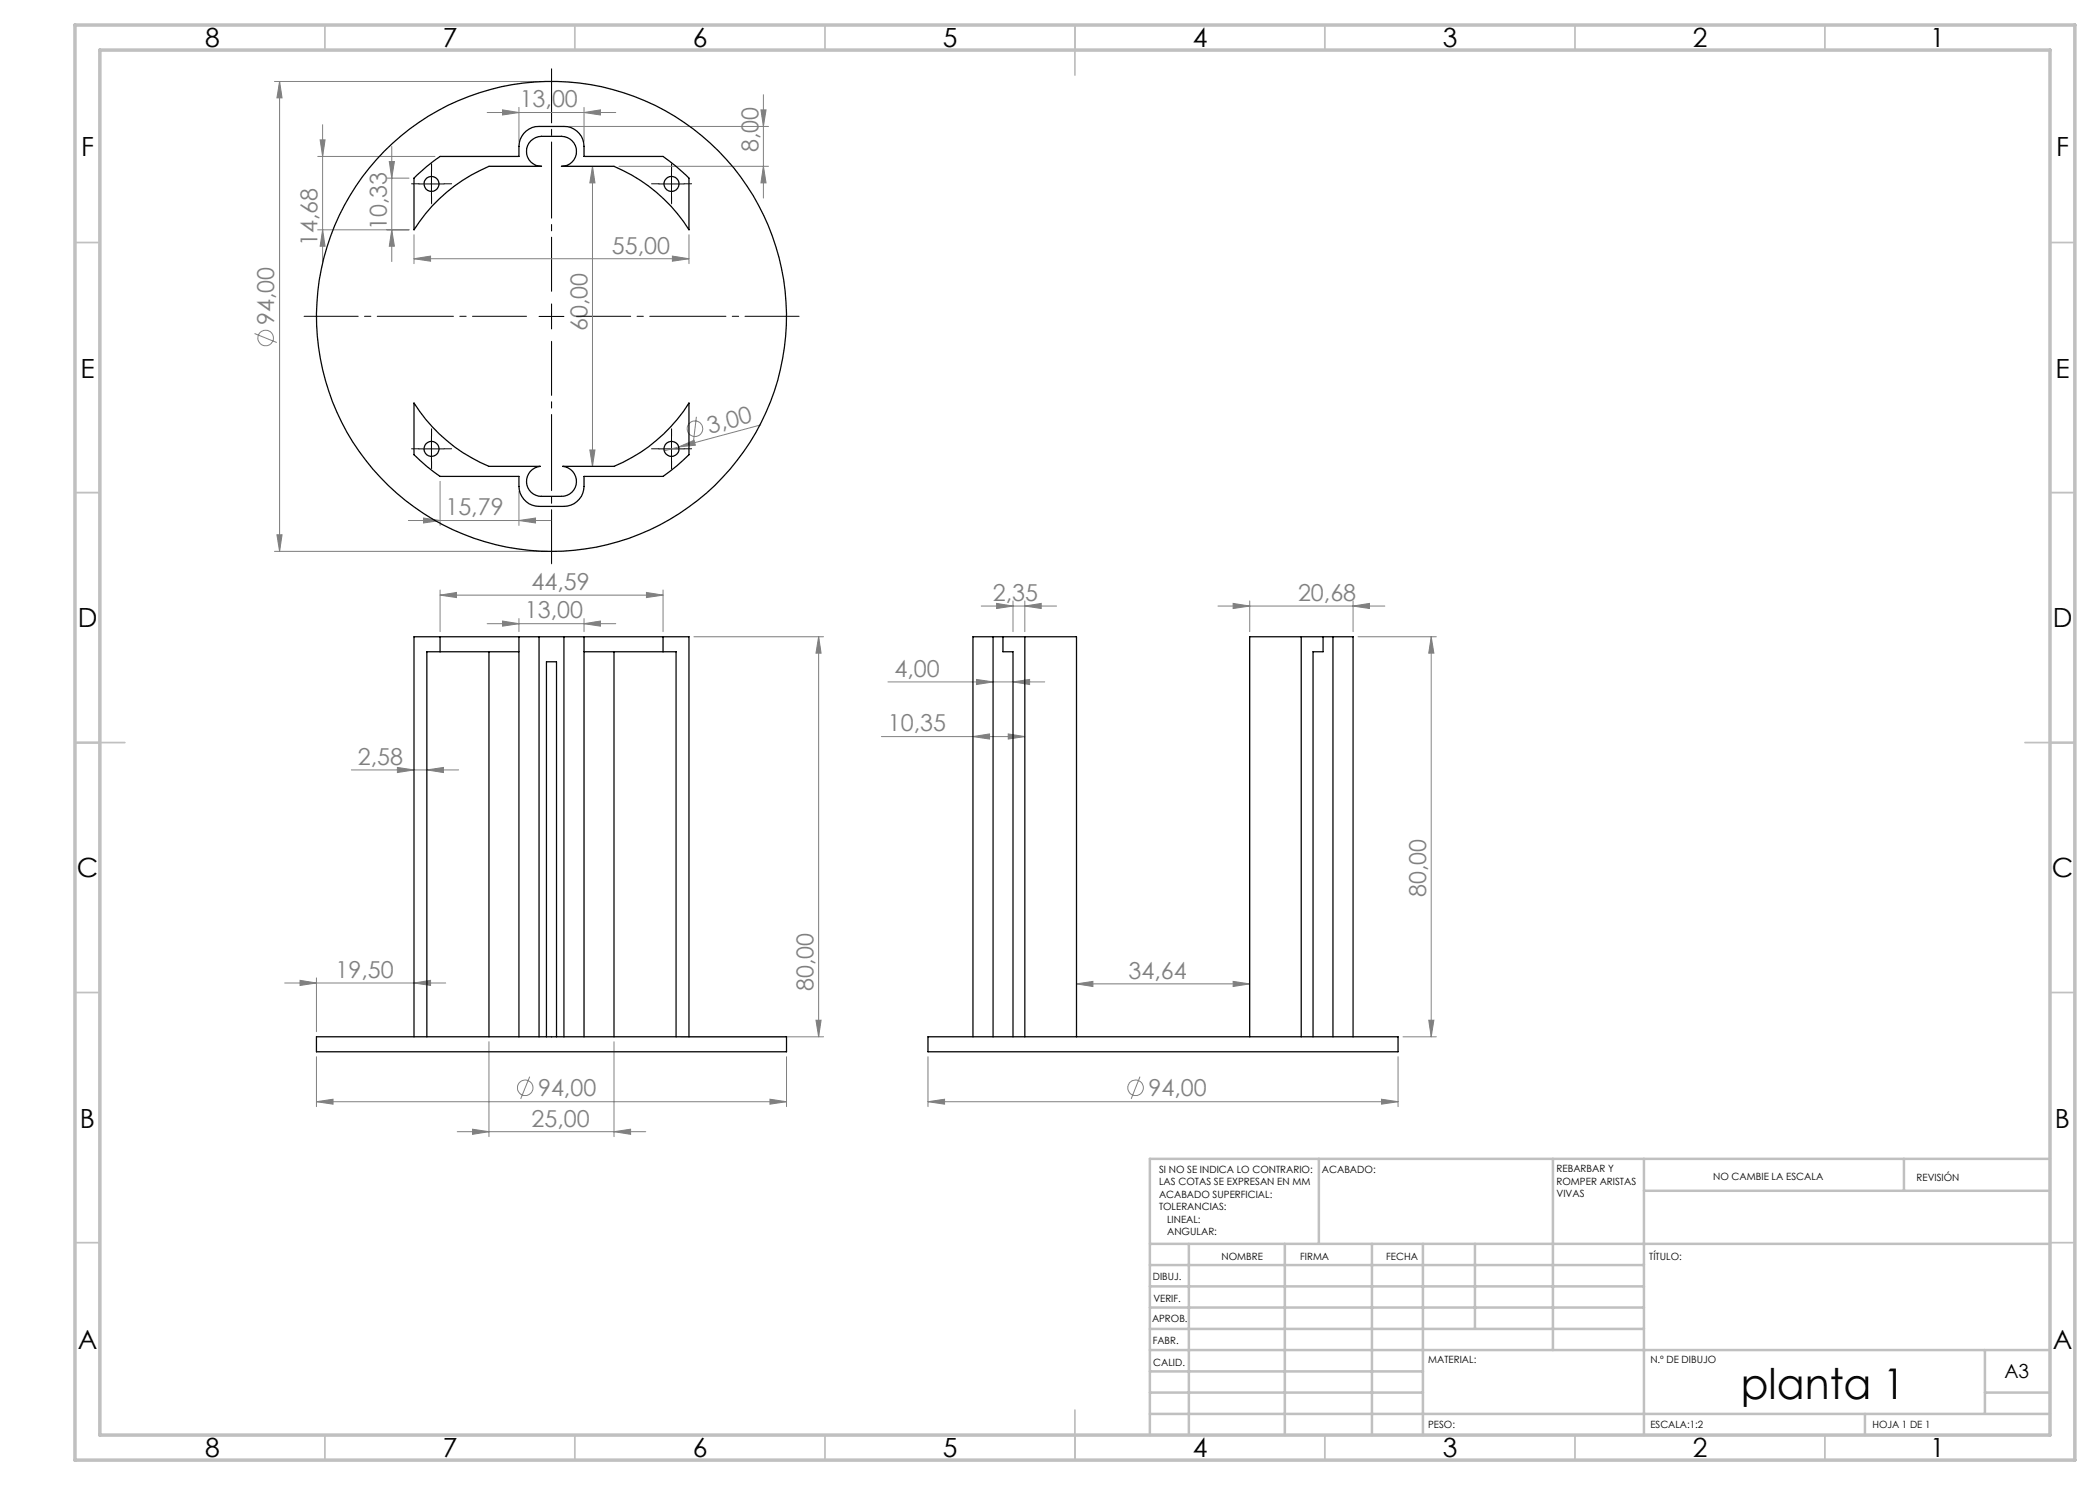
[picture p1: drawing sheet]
<svg xmlns="http://www.w3.org/2000/svg" width="420mm" height="297mm" viewBox="0 0 420 297" stroke-linecap="round" stroke-linejoin="round" font-family="sans-serif">
<g fill="none" stroke="#808080" stroke-width=".2">
<path d="M54.9 16.3h54.4M55.9 16.3v94M55.9 16.3l.5 3.3h-1zM152.7 18.9v20.7M63.5 31.3h23.5M64 28h1l-.5 3.3zM64.5 24.9v27.4M77.4 35.6h4.4M77.9 32.3h1l-.5 3.3zM78.4 29.3v23M97.4 22.5h25.8M100.5 22l3.3 .5-3.3 .5z"/>
<path d="M103.8 21.5v6.8M113.8 25.3h39.9M116.8 22.5l3.3-.5v1zM116.8 21.5v6.8M118.5 33.3l.5 3.3h-1zM118.5 33.3v60M123.8 33.3h29.9M152.2 22h1l-.5 3.3zM152.7 33.3l.5 3.3h-1zM63.5 46h18.3M64.5 46l.5 3.2h-1zM78.4 46l.5 3.2h-1z"/>
<path d="M82.8 51.7l3.3-.5v1zM82.8 47v5.7M82.8 51.7h55M134.5 51.2l3.3 .5-3.3 .5zM137.8 47v5.7M50.9 66.7l4.5 1.8M88 96.3v8.8M103.8 98.3v6.8M118 90h1l-.5 3.3zM135.7 89.4l3.1-1.4 .3 1zM139.3 83.4l-.6 4.7M152.2 85l-19.3 5.2"/>
<path d="M54.9 110.3h54.4M55.4 107h1l-.5 3.3zM81.7 104.1h28.4M84.7 103.6l3.3 .5-3.3 .5zM88 119l3.3-.5v1zM88 118v8.3M88 119h44.6M103.8 104.1l3.3-.5v1zM129.3 118.5l3.3 .5-3.3 .5zM132.6 118v8.3M97.4 124.7h25.8M100.5 124.2l3.3 .5-3.3 .5z"/>
<path d="M103.8 123.7v2.6M116.8 124.7l3.3-.5v1zM116.8 123.7v2.6M138.8 127.3h25.9M163.7 127.3v80.1M163.7 127.3l.5 3.3h-1zM177.6 136.4h31.4M195.3 135.9l3.3 .5-3.3 .5zM196.3 121.2h15M199.3 120.7l3.3 .5-3.3 .5zM202.6 120.2v6.1M202.6 136.4l3.3-.5v1z"/>
<path d="M205 121.2l3.2-.5v1zM205 120.2v6.1M243.6 121.2h33.4M246.6 120.7l3.3 .5-3.3 .5zM249.9 120.2v6.1M270.6 121.2l3.3-.5v1zM270.6 120.2v6.1M271.6 127.3h15.7M286.2 127.3l.6 3.3h-1zM286.2 127.3v80.1M70.3 154h21.4M79.5 153.5l3.3 .5-3.3 .5z"/>
<path d="M85.4 154l3.3-.5v1zM176.3 147.3h28.7M194.6 147.3l3.3-.5v1zM201.6 146.8l3.4 .5-3.4 .5zM56.9 196.6h32.2M60 196.1l3.3 .5-3.3 .5zM63.3 195.6v10.7M82.8 196.6l3.3-.5v1zM215.3 196.8l3.3-.5v1zM215.3 196.8h34.6M246.6 196.3l3.3 .5-3.3 .5zM63.3 211.3v10"/>
<path d="M97.8 208.3v19M105.9 215.3l-1.8 4.5M122.8 208.3v19M136.2 207.4h28.5M154 219.8l3.3 .5-3.3 .5zM157.3 211.3v10M163.2 204h1l-.5 3.4zM185.6 211.3v10M228 215.3l-1.8 4.5M276.3 219.8l3.3 .5-3.3 .5zM279.6 211.3v10M280.6 207.4h6.7"/>
<path d="M285.8 204h1l-.6 3.4zM63.3 220.3l3.3-.5v1zM63.3 220.3h94M91.4 226.3h37.8M94.5 225.8l3.3 .5-3.3 .6zM122.8 226.3l3.3-.5v1.1zM185.6 220.3l3.3-.5v1zM185.6 220.3h94"/>
<circle cx="53.1" cy="67.6" r="1.55"/>
<circle cx="139" cy="85.7" r="1.55"/>
<circle cx="105" cy="217.6" r="1.56"/>
<circle cx="227.1" cy="217.6" r="1.56"/>
</g>
<path d="M110.3 58.3v-44.5M105.3 63.3h-44.5M110.3 68.3v44.5M115.3 63.3h44.5" fill="none" stroke="#000" stroke-width=".2" stroke-dasharray="15.2 1.3 1.3 1.3" stroke-dashoffset="4.4"/>
<g fill="none" stroke="#000" stroke-width=".2" stroke-dasharray="15.2 1.3 1.3 1.3">
<path d="M83.8 36.8h-1.5M86.3 34.3v-1.5M86.3 39.3v1.5M88.8 36.8h1.5M131.8 36.8h-1.5M134.3 34.3v-1.5M134.3 39.3v1.5M136.8 36.8h1.5M83.8 89.8h-1.5M86.3 87.3v-1.5M86.3 92.3v1.5M88.8 89.8h1.5"/>
<path d="M131.8 89.8h-1.5M134.3 87.3v-1.5M134.3 92.3v1.5M136.8 89.8h1.5"/>
</g>
<path d="M83.8 36.8h5M86.3 34.3v5M131.8 36.8h5M134.3 34.3v5M107.8 63.3h5M110.3 60.8v5M83.8 89.8h5M86.3 87.3v5M131.8 89.8h5M134.3 87.3v5" fill="none" stroke="#000" stroke-width=".2"/>
<g fill="none" stroke="#c0c0c0" stroke-width=".35">
<path d="M65 5v5M115 5v5M165 5v5M215 5v10M265 5v5M315 5v5M365 5v5M15 48.5h5M410 48.5h5M15 98.5h5M410 98.5h5M15 148.5h10"/>
<path d="M405 148.5h10M15 198.5h5M410 198.5h5M15 248.5h5M410 248.5h5M65 287v5M115 287v5M165 287v5M215 282v10M265 287v5M315 287v5M365 287v5"/>
</g>
<g fill="none" stroke="#c0c0c0" stroke-width=".5">
<path d="M263.8 231.8v17M310.6 231.8v38.2M328.8 231.8v55.2M328.8 238.2h81.2M380.8 231.8v6.4M410 231.8h-180v55.2M230 248.8h180M230 257.3h98.8M230 253h98.8M237.8 248.8v38.2M257 248.8v38.2M274.4 248.8v38.2"/>
<path d="M284.6 248.8v38.2M295 248.8v17M230 265.8h98.8M230 261.5h98.8M230 278.5h54.6M230 274.3h54.6M230 270h180M397 278.5h13M397 270v12.8M230 282.8h180M373 282.8v4.2"/>
</g>
<path d="M15 5h400v287h-400zM20 10h390v277h-390z" fill="none" stroke="#c0c0c0" stroke-width=".7"/>
<g fill="#808080">
<path d="M135.7 89.4l3.1-1.4 .3 1z"/>
<path d="M205 121.2l3.2-.5v1zM199.3 120.7l3.3 .5-3.3 .5z"/>
<path d="M82.8 196.6l3.3-.5v1zM60 196.1l3.3 .5-3.3 .5zM85.4 154l3.3-.5v1zM79.5 153.5l3.3 .5-3.3 .5zM103.8 104.1l3.3-.5v1zM84.7 103.6l3.3 .5-3.3 .5zM202.6 136.4l3.3-.5v1zM195.3 135.9l3.3 .5-3.3 .5zM201.6 146.8l3.4 .5-3.4 .5zM194.6 147.3l3.3-.5v1z"/>
<path d="M63.3 220.3l3.3-.5v1zM154 219.8l3.3 .5-3.3 .5zM100.5 124.2l3.3 .5-3.3 .5zM116.8 124.7l3.3-.5v1zM88 119l3.3-.5v1zM129.3 118.5l3.3 .5-3.3 .5zM94.5 225.8l3.3 .5-3.3 .6zM122.8 226.3l3.3-.5v1.1zM82.8 51.7l3.3-.5v1zM134.5 51.2l3.3 .5-3.3 .5zM100.5 22l3.3 .5-3.3 .5zM116.8 22.5l3.3-.5v1zM185.6 220.3l3.3-.5v1zM276.3 219.8l3.3 .5-3.3 .5zM246.6 120.7l3.3 .5-3.3 .5zM270.6 121.2l3.3-.5v1zM215.3 196.8l3.3-.5v1zM246.6 196.3l3.3 .5-3.3 .5z"/>
<path d="M118 90h1l-.5 3.3zM118.5 33.3l.5 3.3h-1zM152.7 33.3l.5 3.3h-1zM152.2 22h1l-.5 3.3z"/>
<path d="M163.7 127.3l.5 3.3h-1zM163.2 204h1l-.5 3.4zM55.9 16.3l.5 3.3h-1zM55.4 107h1l-.5 3.3zM77.9 32.3h1l-.5 3.3zM78.4 46l.5 3.2h-1zM64 28h1l-.5 3.3zM64.5 46l.5 3.2h-1zM286.2 127.3l.6 3.3h-1zM285.8 204h1l-.6 3.4z"/>
</g>
<g fill="none" stroke="#000" stroke-width=".25">
<path d="M83.4 35l1.9-1.7 2.7-2h15.8a5.8 5.8 0 0 1 .9-4.6 4 4 0 0 1 3.1-1.4h5a4 4 0 0 1 4 4v2h15.8a37.9 37.9 0 0 1 5.2 4.3v10.4a32.6 32.6 0 0 0-15-12.7h-10.5a3 3 0 0 0 3-3 3 3 0 0 0-3-3h-4a3 3 0 0 0-3 3 3 3 0 0 0 3 3h-10.5a32.6 32.6 0 0 0-15 12.7v-10.4zM82.8 80.6a32.8 32.8 0 0 0 15 12.7h10.3a3 3 0 0 0-2.8 3.1 3 3 0 0 0 3 2.9h4a3 3 0 0 0 3-2.9 3 3 0 0 0-2.8-3.1h10.3a32.8 32.8 0 0 0 15-12.7v10.3a37.9 37.9 0 0 1-5.2 4.4h-15.8a5.8 5.8 0 0 1-.9 4.5 3.8 3.8 0 0 1-3.1 1.5h-5a4.1 4.1 0 0 1-4-4v-2h-15.8a35.5 35.5 0 0 1-5.2-4.4zM88 130.3h-2.6v77.1M88 127.3h-5.2v80.1M88 127.3h15.8M88 127.3v3M88 130.3h15.8M97.8 130.3v77.1M103.8 127.3h4M103.8 127.3v80.1M107.8 127.3v80.1M107.8 127.3h5"/>
<path d="M112.8 127.3h4M112.8 127.3v80.1M116.8 127.3v80.1M116.8 127.3h15.8M116.8 130.3h15.8M122.8 130.3v77.1M132.6 130.3h2.6v77.1M132.6 127.3h5.2v80.1M132.6 127.3v3M198.6 127.3h-4v80.1M198.6 127.3h2M198.6 127.3v80.1"/>
<path d="M200.6 127.3v3h2v77.1M200.6 127.3h4.4M205 127.3h10.3v80.1M205 127.3v80.1M260.2 127.3h4.4M260.2 127.3h-10.3v80.1M260.2 127.3v80.1M264.6 127.3v3h-2v77.1M264.6 127.3h2M266.6 127.3h4v80.1M266.6 127.3v80.1M63.3 207.4h94v3h-94z"/>
<path d="M109.3 207.4v-75h2v75M185.6 207.4h94v3h-94z"/>
<circle cx="86.3" cy="36.8" r="1.49"/>
<circle cx="134.3" cy="36.8" r="1.5"/>
<circle cx="110.3" cy="63.3" r="47"/>
<circle cx="86.3" cy="89.8" r="1.51"/>
<circle cx="134.3" cy="89.8" r="1.51"/>
</g>
<text font-size="8.5" x="348.2" y="279.7">planta 1</text>
<g font-size="5.3">
<text x="41" y="9.5">8</text>
<text x="88.5" y="9.5">7</text>
<text x="138.5" y="9.5">6</text>
<text x="188.5" y="9.5">5</text>
<text x="238.5" y="9.5">4</text>
<text x="288.5" y="9.5">3</text>
<text x="338.5" y="9.5">2</text>
<text x="386" y="9.5">1</text>
<text x="16.2" y="31.2">F</text>
<text x="411.2" y="31.2">F</text>
<text x="16.1" y="75.5">E</text>
<text x="411.1" y="75.5">E</text>
<text x="15.5" y="125.5">D</text>
<text x="410.5" y="125.5">D</text>
<text x="15.4" y="175.5">C</text>
<text x="410.4" y="175.5">C</text>
<text x="16" y="225.5">B</text>
<text x="411" y="225.5">B</text>
<text x="15.5" y="269.7">A</text>
<text x="410.5" y="269.7">A</text>
<text x="41" y="291.5">8</text>
<text x="88.5" y="291.5">7</text>
<text x="138.5" y="291.5">6</text>
<text x="188.5" y="291.5">5</text>
<text x="238.5" y="291.5">4</text>
<text x="288.5" y="291.5">3</text>
<text x="338.5" y="291.5">2</text>
<text x="386" y="291.5">1</text>
</g>
<g font-size="4.7" fill="#808080">
<text x="103.9" y="21.5">13,00</text>
<text x="151.7" y="30.5" transform="rotate(-90 151.7 30.5)">8,00</text>
<text x="77.4" y="46" transform="rotate(-90 77.4 46)">10,33</text>
<text x="63.5" y="49.2" transform="rotate(-90 63.5 49.2)">14,68</text>
<text x="122.4" y="50.7">55,00</text>
<text x="54.9" y="65" transform="rotate(-90 54.9 65)">94,00</text>
<text x="117.5" y="66.2" transform="rotate(-90 117.5 66.2)">60,00</text>
<text x="141.9" y="86.7" transform="rotate(-15 141.9 86.7)">3,00</text>
<text x="89.1" y="103.1">15,79</text>
<text x="106.3" y="118">44,59</text>
<text x="105" y="123.7">13,00</text>
<text x="198.6" y="120.2">2,35</text>
<text x="259.6" y="120.2">20,68</text>
<text x="178.9" y="135.4">4,00</text>
<text x="177.6" y="146.3">10,35</text>
<text x="71.6" y="153">2,58</text>
<text x="285.3" y="179.4" transform="rotate(-90 285.3 179.4)">80,00</text>
<text x="67.1" y="195.6">19,50</text>
<text x="225.7" y="195.8">34,64</text>
<text x="162.7" y="198.2" transform="rotate(-90 162.7 198.2)">80,00</text>
<text x="107.6" y="219.3">94,00</text>
<text x="229.7" y="219.3">94,00</text>
<text x="106.3" y="225.3">25,00</text>
</g>
<text font-size="3.9" x="400.9" y="275.5">A3</text>
<g font-size="2">
<text x="231.8" y="234.6">SI NO SE INDICA LO CONTRARIO:</text>
<text x="231.8" y="237.1">LAS COTAS SE EXPRESAN EN MM</text>
<text x="231.8" y="239.6">ACABADO SUPERFICIAL:</text>
<text x="264.4" y="234.6">ACABADO:</text>
<text x="311.3" y="234.5">REBARBAR Y</text>
<text x="311.3" y="237">ROMPER ARISTAS</text>
<text x="311.3" y="239.5">VIVAS</text>
<text x="342.6" y="236">NO CAMBIE LA ESCALA</text>
<text x="383.3" y="236.2">REVISIÓN</text>
<text x="231.8" y="242.1">TOLERANCIAS:</text>
<text x="233.4" y="244.6">LINEAL:</text>
<text x="233.4" y="247.1">ANGULAR:</text>
<text x="244.3" y="252">NOMBRE</text>
<text x="260" y="251.9">FIRMA</text>
<text x="277.2" y="251.9">FECHA</text>
<text x="329.9" y="251.9">TÍTULO:</text>
<text x="230.6" y="256.1">DIBUJ.</text>
<text x="230.7" y="260.3">VERIF.</text>
<text x="230.4" y="264.4">APROB.</text>
<text x="230.5" y="268.8">FABR.</text>
<text x="230.7" y="273.1">CALID.</text>
<text x="285.6" y="272.5">MATERIAL:</text>
<text x="330.1" y="272.5">N.º DE DIBUJO</text>
<text x="285.6" y="285.5">PESO:</text>
<text x="330.1" y="285.6">ESCALA:1:2</text>
<text x="374.5" y="285.6">HOJA 1 DE 1</text>
</g>
</svg>
